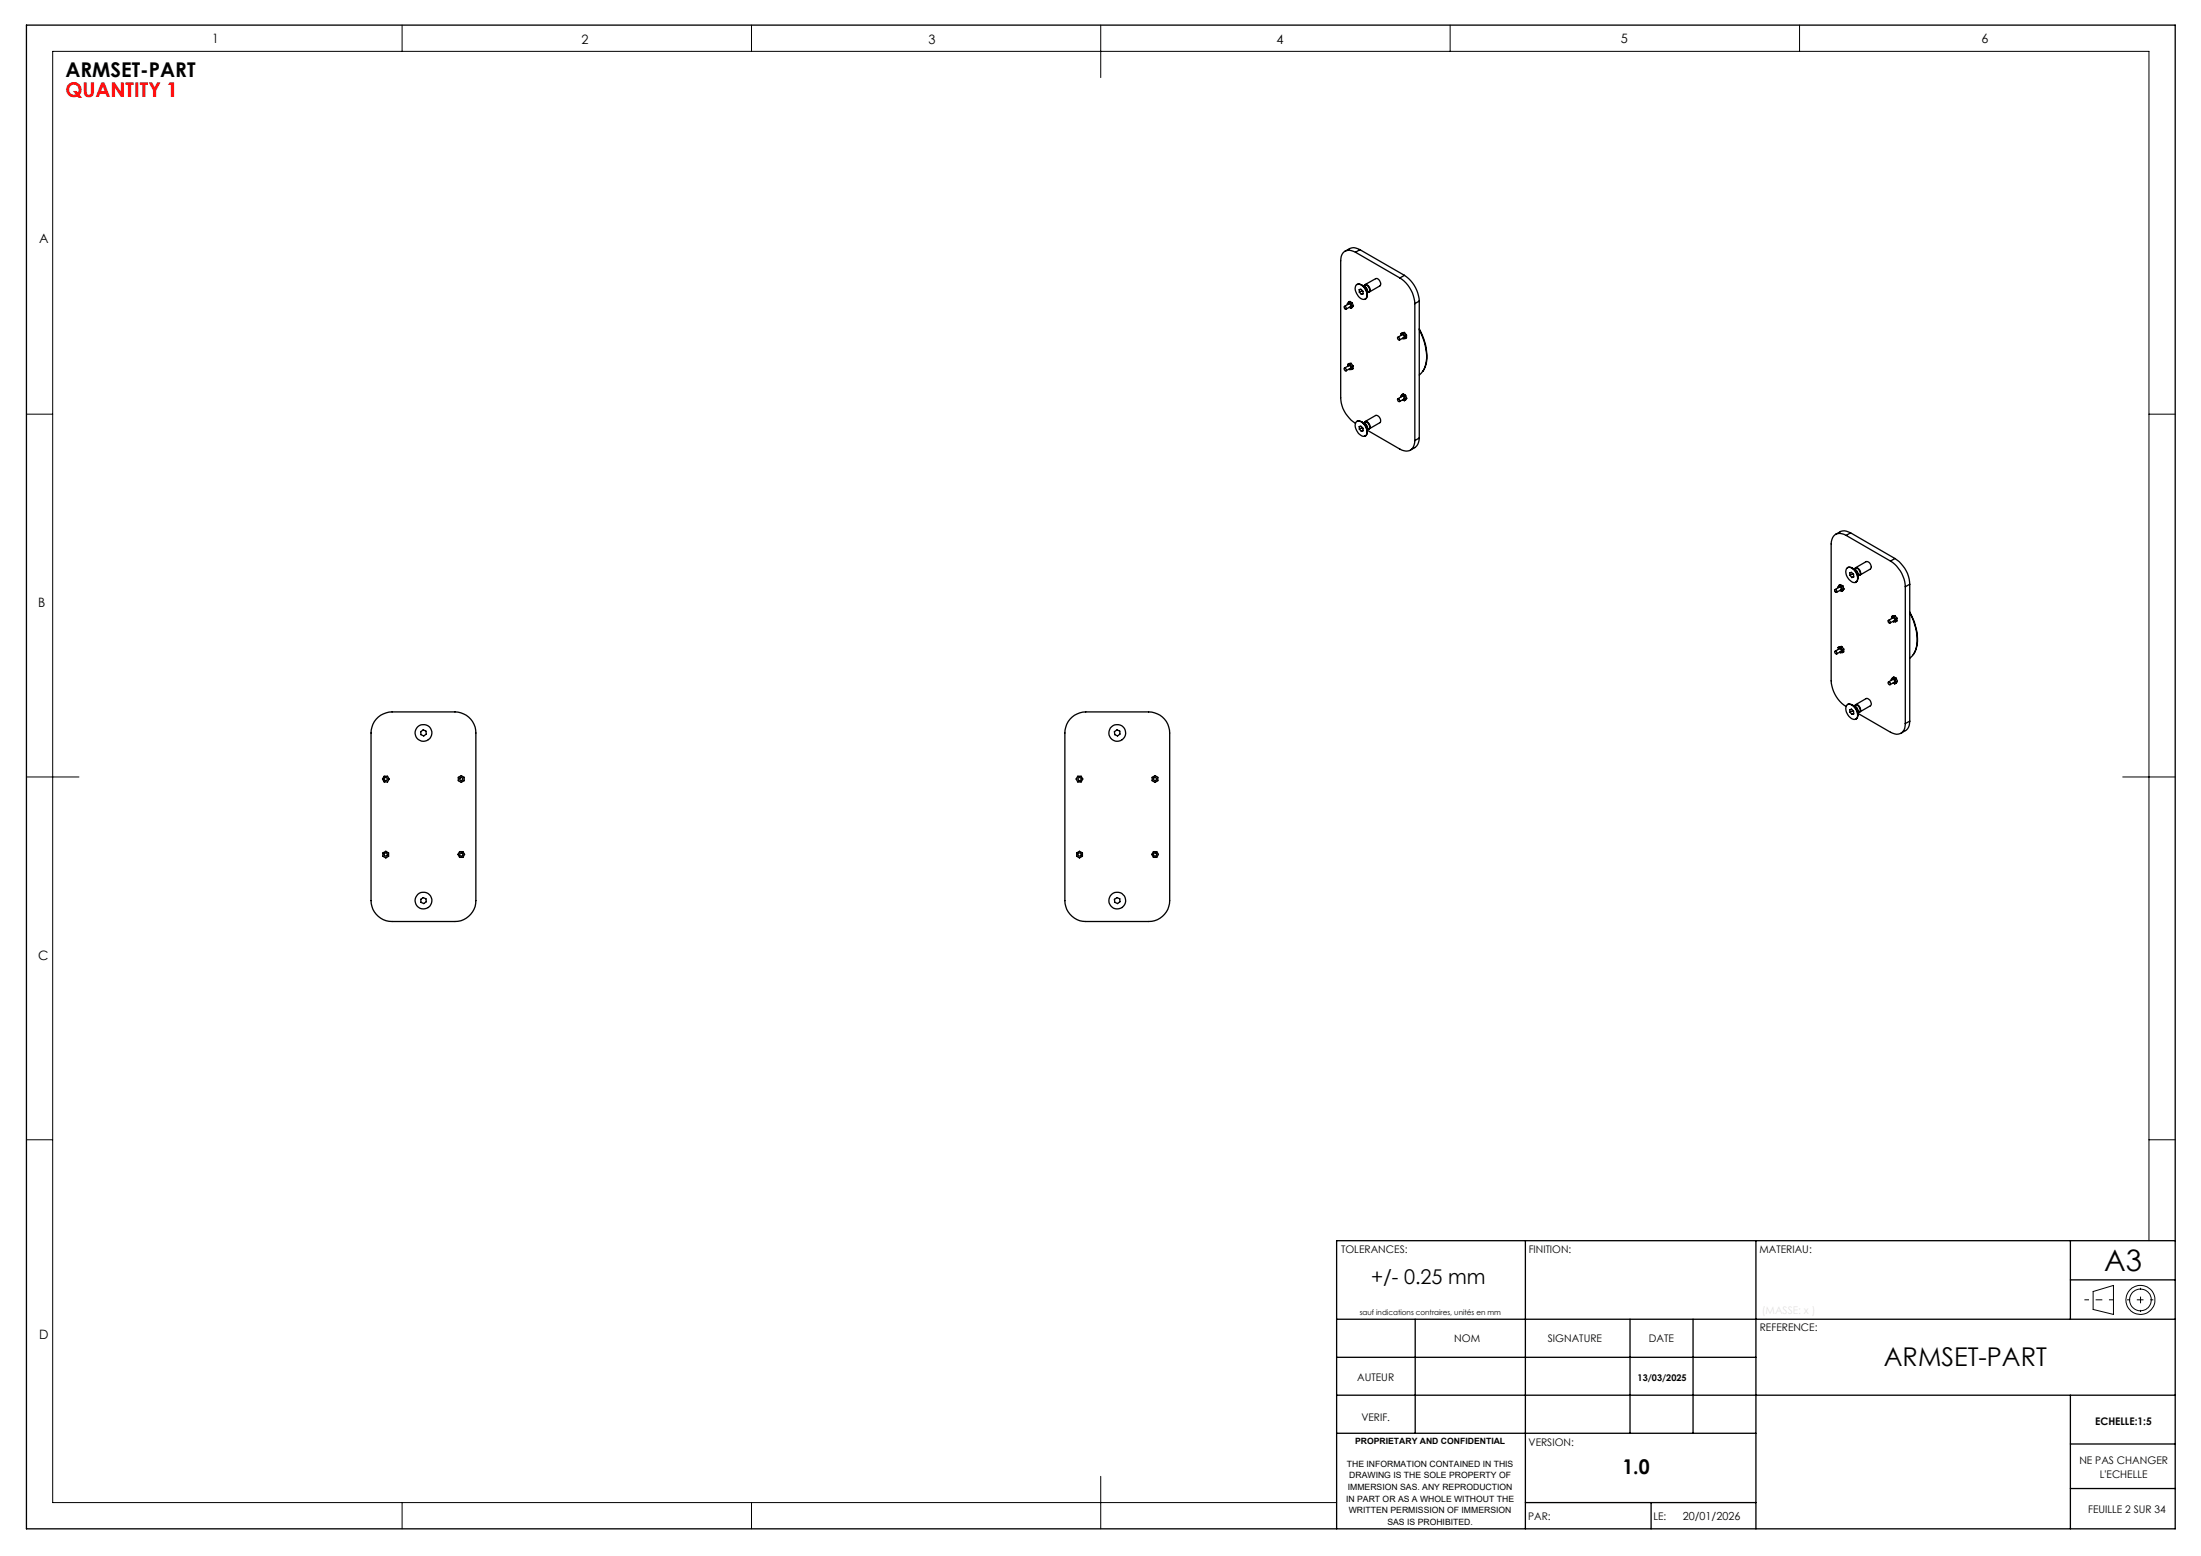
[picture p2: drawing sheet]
<svg xmlns="http://www.w3.org/2000/svg" width="420mm" height="297mm" viewBox="0 0 420 297" stroke-linecap="round" stroke-linejoin="round" font-family="sans-serif">
<g fill="none" stroke="#000" stroke-width=".25">
<path d="M5 4.8h410.1v287h-410.1zM256.5 58.5a.28 .28 0 0 1 .3 .2 .28 .28 0 0 1 0 .3zM256.5 58.5l.9-.5a.35 .35 0 0 1 .3 .5l-.8 .5M257.3 57.7l.3-.2 .4 .3M257.3 57.7l-.2 .4M257.3 57.7l.5 .3M257.5 58.7l.3 .1M257.8 58l.2 .5M258 58.5l-.2 .3M258 57.8l-.2 .2M258 57.8l.3 .6M258.3 58.4l-.3 .1"/>
<path d="M258.3 58.4l-.5 .4M258.7 48.2a1.7 1.7 0 0 0-2.8 .7l-.1 .9v26.1a6.1 6.1 0 0 0 2.9 4.9M258.7 48.2l8.4 4.9M258.8 54.4a1.24 1.24 0 0 1 1.7 .8 1.22 1.22 0 0 1-.1 1.9 2.06 2.06 0 0 1-1.6-2.7zM258.9 54.3a1.04 1.04 0 0 1 1.5 .6 1.41 1.41 0 0 1 .1 2.2M259.4 55.8v-.5l.3-.1 .4 .4v.5l-.3 .1M259.4 55.8l.4 .4M259.5 47.7l-.4-.2a2.17 2.17 0 0 0-2.5 .5M259.5 47.7l-.8 .5M259.5 47.7l8.5 4.9M259.8 54.4l.5 .3M259.9 55.4v.1"/>
<path d="M259.9 55.5l.2 .1M259.9 55.5l-.5 .3M260.1 56l-.3 .2M260.2 54.6a.81 .81 0 0 1 1 .1 .81 .81 0 0 1 .1 1h-.1M260.2 54.6a1.05 1.05 0 0 1 .7 1.2M260.3 54.7l.4 .4 .2 .6M260.3 54.7l.2 .1M260.4 54.4a.8 .8 0 0 1 1 1l-.1 .3-.4 .2M260.5 54.3l2-1.1a.92 .92 0 0 1 .8 1.4l-2 1.1M260.9 55.6v.7M267.1 53.1a6.3 6.3 0 0 1 2.9 4.9M268 52.6a6.4 6.4 0 0 1 2.8 4.9"/>
<path d="M268 52.6l-.9 .5M270 58v26.1M270.8 57.5l-.8 .5M270.8 57.5v26.1M256.5 70.3a.28 .28 0 0 1 .3 .1 .28 .28 0 0 1 0 .4zM256.5 70.3l.9-.5a.35 .35 0 0 1 .3 .5l-.8 .5M257.2 69.6v.3M257.5 70.4l.5 .1M257.6 69.5l-.4 .1M257.6 69.5l.4 .5M257.8 69.4l-.2 .1M257.8 69.4l.4 .4"/>
<path d="M257.8 69.4l-.6 .2M258 70v.5M258.2 69.8l-.2 .2M258.2 69.8v.6l-.2 .1M266.7 64.4a.28 .28 0 0 1 .3 .2 .28 .28 0 0 1-.1 .3zM266.7 76.2a.28 .28 0 0 1 .3 .1 .28 .28 0 0 1-.1 .4l-.1-.2zM266.7 64.4l.9-.5a.35 .35 0 0 1 .3 .5l-.8 .5M266.7 76.1l.9-.5a.35 .35 0 0 1 .3 .6l-.8 .5M267.3 63.7v.3M267.5 75.3l.5 .3M267.5 75.3l-.2 .5M267.5 75.3l.3-.1 .4 .3"/>
<path d="M267.7 64.6h.4M267.7 76.3l.3 .2M267.7 63.6l.4 .5M267.7 63.6l-.4 .1M268 75.6l.2 .6M268 63.5l-.3 .1M268 63.5l.4 .5M268 63.5l-.7 .2M268.1 64.1v.5M268.2 76.2l-.2 .3M268.2 75.5l-.2 .1M268.2 75.5l.2 .5"/>
<path d="M268.4 64l-.3 .1M268.4 64v.5l-.3 .1M268.4 76l-.2 .2M268.4 76l-.4 .5M270.8 62.8a9.6 9.6 0 0 1 1.2 7.2l-.5 .9M270.8 62.9a9.8 9.8 0 0 1 1.1 7.1l-.4 .9-.7 .7M258.8 80.5a1.25 1.25 0 0 1 1.7 .8l.3 1a.76 .76 0 0 1-.3 1 .76 .76 0 0 1-1-.4 2.06 2.06 0 0 1-.7-2.4zM258.9 80.4a1.13 1.13 0 0 1 1.5 .6 1.61 1.61 0 0 1 .2 2.2h-.1M259.4 81.9v-.5l.3-.1 .4 .4v.5l-.3 .1M259.4 81.9l.4 .4M259.8 80.5l.5 .3M259.9 81.6h.1"/>
<path d="M259.9 81.6l.2 .2M259.9 81.6l-.5 .3M260.1 82.1l-.3 .2M260.2 80.7a.71 .71 0 0 1 .8-.1 .71 .71 0 0 1 .3 .7v.4l-.4 .3M260.2 80.7a.99 .99 0 0 1 .7 1.2M260.3 80.8l.4 .4 .2 .6M260.3 80.8l.2 .1M260.4 80.6a.74 .74 0 0 1 1 .7v.4l-.2 .2M260.5 80.5l2-1.2a.92 .92 0 0 1 .8 1.4l-2 1.1M260.9 82.1l6.2 3.6a1.69 1.69 0 0 0 2.7-.8l.2-.8M260.9 81.7v.7M270.8 83.6l-.3 1.2a2.43 2.43 0 0 1-1.4 1.1"/>
<path d="M270.8 83.6l-.8 .5M350.2 112.5a.3 .3 0 0 1 .3 .2 .3 .3 0 0 1-.1 .4l-.3-.2zM350.2 112.5l.8-.5a.35 .35 0 0 1 .3 .6l-.9 .5M350.9 111.7l-.1 .5M350.9 111.7l.5 .3M350.9 111.7l.3-.1 .4 .2M351.1 112.7l.3 .2M351.4 112l.2 .6M351.6 112.6l-.2 .3M351.6 111.8l-.2 .2M351.6 111.8l.3 .6M351.9 112.4l-.3 .2"/>
<path d="M351.9 112.4l-.5 .5M352.3 102.2a1.69 1.69 0 0 0-2.7 .8l-.2 .8v26.2a6.3 6.3 0 0 0 2.9 4.9M352.3 102.2l8.5 4.9M352.4 108.4a1.26 1.26 0 0 1 1.8 .9 1.29 1.29 0 0 1-.2 1.9 2.01 2.01 0 0 1-1.6-2.8zM352.5 108.4a1.09 1.09 0 0 1 1.5 .5 1.65 1.65 0 0 1 .2 2.2M353 109.8v-.5h.3l.4 .3v.5l-.3 .1M353 109.8l.4 .4M353.1 101.7l-.4-.2a2.17 2.17 0 0 0-2.4 .5M353.1 101.7l-.8 .5M353.1 101.7l8.5 4.9M353.4 108.4l.6 .3M353.5 109.5h.1"/>
<path d="M353.5 109.5l.2 .2M353.5 109.5l-.5 .3M353.7 110.1l-.3 .1M353.8 108.6a.73 .73 0 0 1 .8-.1 .73 .73 0 0 1 .4 .7l-.2 .6M353.8 108.7a1.05 1.05 0 0 1 .7 1.2M354 108.7l.3 .4 .2 .6M354 108.7l.1 .1M354 108.5a.74 .74 0 0 1 1 .7v.4l-.2 .2M354.1 108.4l2-1.2a.93 .93 0 0 1 .8 1.4l-2 1.2M354.2 111.1h.1M354.5 109.6v.7M354.8 109.8l-.3 .1"/>
<path d="M354.8 109.8h.1M360.4 118.4l.8-.5a.35 .35 0 0 1 .3 .6l-.9 .4M360.8 107.1a6.1 6.1 0 0 1 2.8 4.9M361 117.7v.4M361.2 118.6l.5 .1M361.4 117.6l.3 .5M361.4 117.6l-.4 .1M361.6 106.6a6.1 6.1 0 0 1 2.8 4.9M361.6 117.5l-.2 .1M361.6 117.5l.4 .5M361.6 117.5l-.6 .2M361.6 106.6l-.8 .5"/>
<path d="M361.7 118.1v.6M362 118l-.3 .1M362 118v.5l-.3 .2M363.6 112v26.1M364.4 116.8a9 9 0 0 1 1 7.7l-.3 .4M364.4 117a9.6 9.6 0 0 1 1.1 7.1l-.4 .8-.7 .7M364.4 111.5l-.8 .5M364.4 111.5v26.2M71.8 137.3a4.2 4.2 0 0 1 3-1.4h12a4 4 0 0 1 4 4v32a4 4 0 0 1-4 4h-12a4 4 0 0 1-4-4v-32a4.3 4.3 0 0 1 1-2.6zM80.3 139.7l.5-.4 .5 .3 .1 .5-.5 .4-.6-.3zM204.2 137.3a4.2 4.2 0 0 1 3-1.4h12a4 4 0 0 1 4 4v32a4 4 0 0 1-4 4h-12a4 4 0 0 1-4-4v-32a4.3 4.3 0 0 1 1-2.6zM212.7 139.7l.4-.4 .6 .3v.5l-.4 .4-.6-.3z"/>
<path d="M350.1 124.4a.28 .28 0 0 1 .4 .1 .28 .28 0 0 1-.1 .3zM350.2 124.3l.8-.5a.34 .34 0 0 1 .3 .5l-.8 .5M350.8 123.6v.4M351.1 124.5l.1 .1h.3M351.2 123.5l-.4 .1M351.2 123.5l.3 .5M351.4 123.4l-.2 .1M351.4 123.4l.4 .5M351.4 123.4l-.6 .2M351.5 124v.6M351.8 123.9l-.3 .1M351.8 123.9v.5l-.3 .2"/>
<path d="M352.4 134.6a1.27 1.27 0 0 1 1.8 .8 1.27 1.27 0 0 1-.2 1.9 1.97 1.97 0 0 1-1.6-2.7zM352.5 134.5a1.27 1.27 0 0 1 1.7 .9 1.32 1.32 0 0 1 0 1.8M353 136v-.5l.3-.1 .4 .4v.5h-.3M353 136l.4 .3M353.4 134.5l.6 .4M353.5 135.6v.1M353.5 135.7l.2 .1M353.5 135.7l-.5 .3M353.7 136.2l-.3 .1M353.8 134.8a.73 .73 0 0 1 .8-.1 .73 .73 0 0 1 .4 .7v.3l-.5 .4M353.8 134.8a.99 .99 0 0 1 .7 1.2M354 134.9l.3 .3 .2 .7"/>
<path d="M354 134.9h.1M354 134.6l.1-.1a.98 .98 0 0 1 .9 1.4h-.2M354.1 134.5l2-1.2a.9 .9 0 0 1 .8 1.4l-2 1.2M354.2 137.2v.1M354.5 136.2l6.3 3.6a1.73 1.73 0 0 0 2 .1 1.73 1.73 0 0 0 .8-1.8M354.5 135.7v.8M360.4 130.2a.3 .3 0 0 1 .3 .2 .3 .3 0 0 1-.1 .3l-.3-.2zM360.4 130.2l.8-.5a.35 .35 0 0 1 .3 .5l-.9 .5M361.1 129.4l.5 .2M361.1 129.4l-.2 .3 .1 .1M361.1 129.4l.3-.2 .4 .3M361.3 130.3l.3 .2"/>
<path d="M361.6 129.6l.2 .6M361.8 130.2l-.2 .3M361.8 129.5l-.2 .1M361.8 129.5l.3 .6M362.1 130.1l-.3 .1M362.1 130.1l-.5 .4M364.4 137.7v.4a2.08 2.08 0 0 1-1.6 1.8M364.4 137.7l-.8 .4M73.3 148.2h.6l.4 .5-.4 .6h-.6l-.3-.6zM87.5 148.4l.5-.3 .6 .3v.6l-.6 .3-.5-.3zM205.7 148.2h.6l.3 .5-.3 .6h-.6l-.3-.6zM219.9 148.4l.5-.3 .5 .3v.6l-.5 .3-.5-.3z"/>
<path d="M73.1 162.8l.5-.3 .6 .3v.6l-.6 .4-.5-.4zM80.3 171.7l.5-.4 .5 .3 .1 .5-.5 .4-.6-.3zM87.7 162.6h.6l.4 .5-.4 .6h-.6l-.3-.6zM205.5 162.8l.5-.3 .6 .3v.6l-.6 .4-.5-.4zM212.7 171.7l.4-.4 .6 .3v.5l-.4 .4-.6-.3zM220.1 162.6h.6l.4 .5-.4 .6h-.6l-.3-.6zM291.1 236.8v55M335.1 236.8v55M395.1 236.8v15M415.1 236.8h-160v55M255.1 251.8h160M255.1 259.1h80"/>
<path d="M270.1 251.8v21.8M311 251.8v21.8M323.1 251.8v21.8M395.1 244.3h20M255.1 266.3h160M255.1 273.6h80M395.1 275.6h20M395.1 266.3v25.5M291.1 286.8h44M315.1 286.8v5M395.1 284.1h20"/>
<circle cx="360.5" cy="118.7" r=".25"/>
<circle cx="80.8" cy="139.9" r="1.59"/>
<circle cx="213.2" cy="139.9" r="1.6"/>
<circle cx="73.6" cy="148.7" r=".31"/>
<circle cx="88" cy="148.7" r=".29"/>
<circle cx="206" cy="148.7" r=".31"/>
<circle cx="220.4" cy="148.7" r=".3"/>
<circle cx="73.6" cy="163.1" r=".3"/>
<circle cx="80.8" cy="171.9" r="1.6"/>
<circle cx="88" cy="163.1" r=".3"/>
<circle cx="206" cy="163.1" r=".31"/>
<circle cx="213.2" cy="171.9" r="1.61"/>
<circle cx="220.4" cy="163.1" r=".31"/>
</g>
<g fill="none" stroke="#000" stroke-width=".19">
<path d="M76.7 4.8v5M143.4 4.8v5M210 4.8v10M276.7 4.8v5M343.4 4.8v5M5 79.1h5.1M410.1 79.1h5M5 148.3h10.1M405.1 148.3h10M5 217.6h5.1M410.1 217.6h5M410.1 236.8v-227h-400v277h245"/>
<path d="M399.4 246.5l3.9-1.1v5.5l-3.9-1zM76.7 286.8v5M143.4 286.8v5M210 281.8v10"/>
<circle cx="408.4" cy="248.1" r="2.08"/>
<circle cx="408.4" cy="248.1" r="2.78"/>
</g>
<path d="M397.8 248.1h5.5" fill="none" stroke="#000" stroke-width=".19" stroke-dasharray="30.5 1.3 1.3 1.3" stroke-dashoffset="29.6" stroke-linecap="butt"/>
<path d="M408.5 245.8v4.6" fill="none" stroke="#000" stroke-width=".19" stroke-dasharray="30.5 1.3 1.3 1.3" stroke-dashoffset="30.1" stroke-linecap="butt"/>
<path d="M405.9 248.1h5" fill="none" stroke="#000" stroke-width=".19" stroke-dasharray="30.5 1.3 1.3 1.3" stroke-dashoffset="29.9" stroke-linecap="butt"/>
<text font-size="5.6" x="401.5" y="242.6">A3</text>
<text font-size="4.9" x="359.5" y="260.7">ARMSET-PART</text>
<g font-size="3.9">
<text x="12.5" y="14.7">ARMSET-PART</text>
<text x="261.6" y="245">+/- 0.25 mm</text>
<text x="309.6" y="281.3">1.0</text>
</g>
<text font-size="3.9" fill="#f00" x="12.5" y="18.6">QUANTITY 1</text>
<g font-size="2.5">
<text x="40.5" y="8.2">1</text>
<text x="110.9" y="8.4">2</text>
<text x="177.2" y="8.4">3</text>
<text x="243.6" y="8.4">4</text>
<text x="309.3" y="8.2">5</text>
<text x="378.1" y="8.2">6</text>
<text x="7.4" y="46.4">A</text>
<text x="7.3" y="115.8">B</text>
<text x="7.3" y="183.3">C</text>
<text x="7.5" y="255.6">D</text>
</g>
<text font-size="2.1" x="321.1" y="290.1">20/01/2026</text>
<g font-size="2">
<text x="255.9" y="239.1">TOLERANCES:</text>
<text x="291.7" y="239.1">FINITION:</text>
<text x="335.7" y="239.1">MATERIAU:</text>
<text x="277.5" y="256.1">NOM</text>
<text x="295.4" y="256.1">SIGNATURE</text>
<text x="314.6" y="256.1">DATE</text>
<text x="335.8" y="254">REFERENCE:</text>
<text x="259" y="263.6">AUTEUR</text>
<text x="259.8" y="271.2">VERIF.</text>
<text x="291.7" y="276">VERSION:</text>
<text x="399.8" y="272">ECHELLE:1:5</text>
<text x="396.8" y="279.5">NE PAS CHANGER</text>
<text x="400.7" y="282">L'ECHELLE</text>
<text x="291.6" y="290.1">PAR:</text>
<text x="315.5" y="290.1">LE:</text>
<text x="398.5" y="288.7">FEUILLE 2 SUR 34</text>
</g>
<text font-size="1.8" x="312.5" y="263.7">13/03/2025</text>
<g font-size="1.6">
<text x="258.6" y="275.6">PROPRIETARY AND CONFIDENTIAL</text>
<text x="257" y="280">THE INFORMATION CONTAINED IN THIS</text>
<text x="256.9" y="286.6">IN PART OR AS A WHOLE WITHOUT THE</text>
<text x="257.2" y="284.4">IMMERSION SAS. ANY REPRODUCTION</text>
<text x="257.5" y="282.2">DRAWING IS THE SOLE PROPERTY OF</text>
<text x="257.4" y="288.8">WRITTEN PERMISSION OF IMMERSION</text>
<text x="264.8" y="291">SAS IS PROHIBITED.</text>
</g>
<text font-size="1.4" x="259.5" y="251">sauf indications contraires, unités en mm</text>
</svg>
